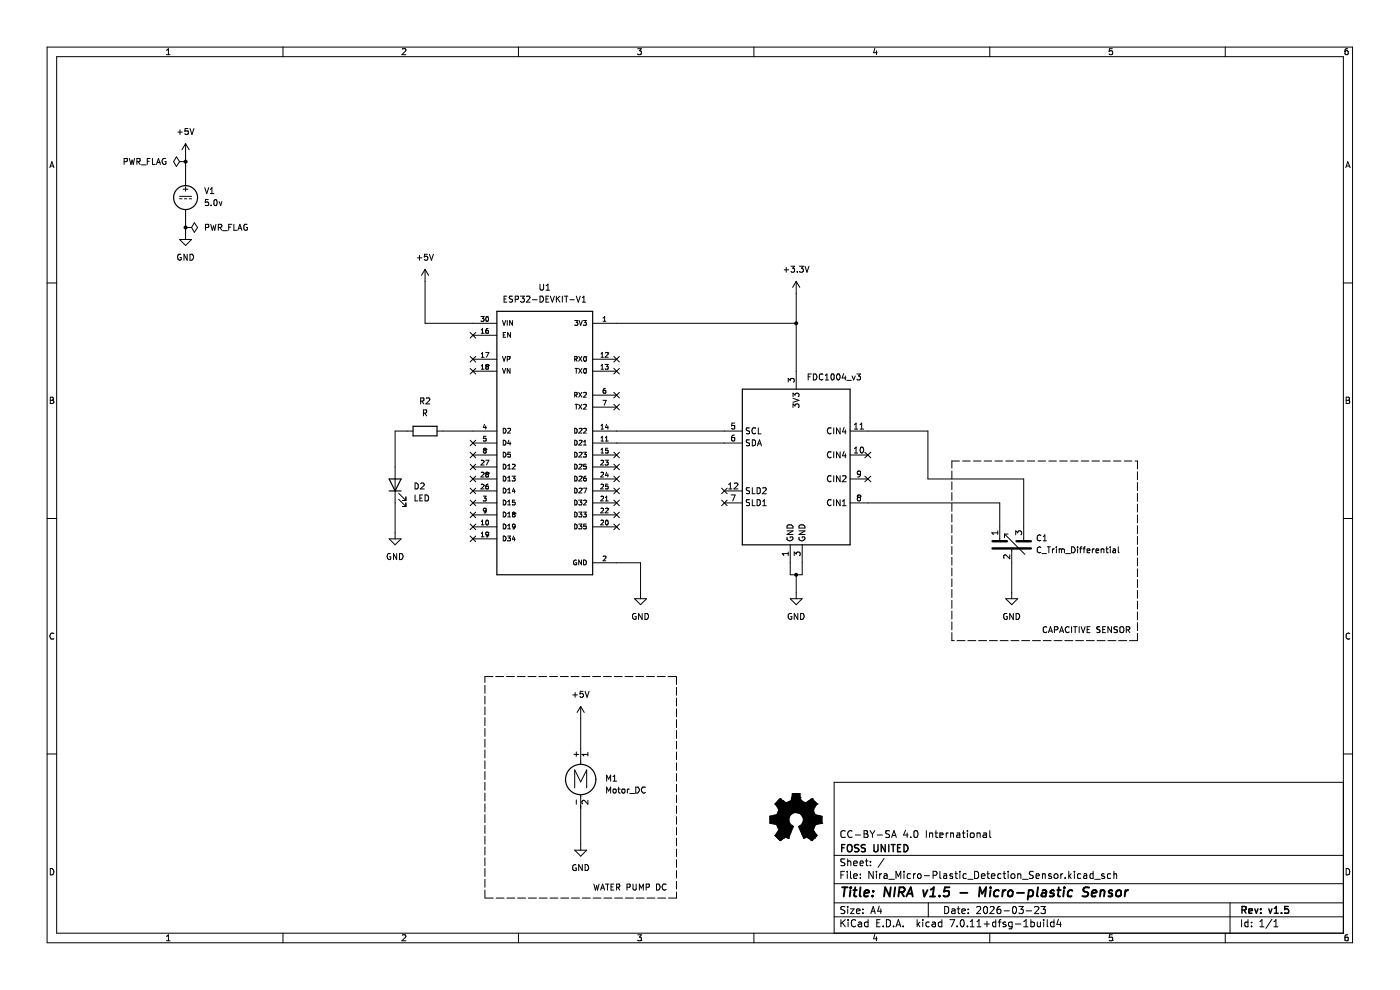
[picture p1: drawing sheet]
(kicad_sch (version 20230121) (generator eeschema)

 (paper "A4")

 (title_block
  (title "NIRA v1.5 - Micro-plastic Sensor")
  (date "2026-03-23")
  (rev "v1.5")
  (company "FOSS UNITED")
  (comment 1 "CC-BY-SA 4.0 International"))

 (lib_symbols
  (symbol "Device:C_Trim_Differential" (pin_names (offset 0.254) hide) (in_bom yes) (on_board yes)
   (property "Reference" "C" (at 5.08 1.27 0) (effects (font (size 1.27 1.27)) (justify left)))
   (property "Value" "C_Trim_Differential" (at 5.08 -0.635 0) (effects (font (size 1.27 1.27)) (justify left)))
   (property "Footprint" "" (at 0 0 0) (effects (font (size 1.27 1.27)) hide))
   (property "Datasheet" "~" (at 0 0 0) (effects (font (size 1.27 1.27)) hide))
   (symbol "C_Trim_Differential_0_1"
    (polyline (pts (xy -4.064 -0.762) (xy 4.064 -0.762)) (stroke (width 0.508) (type default)) (fill (type none)))
    (polyline (pts (xy -4.064 0.762) (xy -1.016 0.762)) (stroke (width 0.508) (type default)) (fill (type none)))
    (polyline (pts (xy -2.54 1.27) (xy -2.54 0.762)) (stroke (width 0) (type default)) (fill (type none)))
    (polyline (pts (xy -1.524 2.286) (xy 2.794 -2.032)) (stroke (width 0) (type default)) (fill (type none)))
    (polyline (pts (xy 0 -1.27) (xy 0 -0.762)) (stroke (width 0) (type default)) (fill (type none)))
    (polyline (pts (xy 1.016 0.762) (xy 4.064 0.762)) (stroke (width 0.508) (type default)) (fill (type none)))
    (polyline (pts (xy 2.54 1.27) (xy 2.54 0.762)) (stroke (width 0) (type default)) (fill (type none)))
    (polyline (pts (xy -0.762 2.286) (xy -1.524 2.286) (xy -1.524 1.524)) (stroke (width 0) (type default)) (fill (type none))))
   (symbol "C_Trim_Differential_1_1"
    (pin passive line (at -2.54 3.81 270) (length 2.54) (name "~" (effects (font (size 1.27 1.27)))) (number "1" (effects (font (size 1.27 1.27)))))
    (pin passive line (at 0 -3.81 90) (length 2.54) (name "~" (effects (font (size 1.27 1.27)))) (number "2" (effects (font (size 1.27 1.27)))))
    (pin passive line (at 2.54 3.81 270) (length 2.54) (name "~" (effects (font (size 1.27 1.27)))) (number "3" (effects (font (size 1.27 1.27)))))))
  (symbol "Device:LED" (pin_numbers hide) (pin_names (offset 1.016) hide) (in_bom yes) (on_board yes)
   (property "Reference" "D" (at 0 2.54 0) (effects (font (size 1.27 1.27))))
   (property "Value" "LED" (at 0 -2.54 0) (effects (font (size 1.27 1.27))))
   (property "Footprint" "" (at 0 0 0) (effects (font (size 1.27 1.27)) hide))
   (property "Datasheet" "~" (at 0 0 0) (effects (font (size 1.27 1.27)) hide))
   (symbol "LED_0_1"
    (polyline (pts (xy -1.27 -1.27) (xy -1.27 1.27)) (stroke (width 0.254) (type default)) (fill (type none)))
    (polyline (pts (xy -1.27 0) (xy 1.27 0)) (stroke (width 0) (type default)) (fill (type none)))
    (polyline (pts (xy 1.27 -1.27) (xy 1.27 1.27) (xy -1.27 0) (xy 1.27 -1.27)) (stroke (width 0.254) (type default)) (fill (type none)))
    (polyline (pts (xy -3.048 -0.762) (xy -4.572 -2.286) (xy -3.81 -2.286) (xy -4.572 -2.286) (xy -4.572 -1.524)) (stroke (width 0) (type default)) (fill (type none)))
    (polyline (pts (xy -1.778 -0.762) (xy -3.302 -2.286) (xy -2.54 -2.286) (xy -3.302 -2.286) (xy -3.302 -1.524)) (stroke (width 0) (type default)) (fill (type none))))
   (symbol "LED_1_1"
    (pin passive line (at -3.81 0 0) (length 2.54) (name "K" (effects (font (size 1.27 1.27)))) (number "1" (effects (font (size 1.27 1.27)))))
    (pin passive line (at 3.81 0 180) (length 2.54) (name "A" (effects (font (size 1.27 1.27)))) (number "2" (effects (font (size 1.27 1.27)))))))
  (symbol "Device:R" (pin_numbers hide) (pin_names (offset 0)) (in_bom yes) (on_board yes)
   (property "Reference" "R" (at 2.032 0 90) (effects (font (size 1.27 1.27))))
   (property "Value" "R" (at 0 0 90) (effects (font (size 1.27 1.27))))
   (property "Footprint" "" (at -1.778 0 90) (effects (font (size 1.27 1.27)) hide))
   (property "Datasheet" "~" (at 0 0 0) (effects (font (size 1.27 1.27)) hide))
   (symbol "R_0_1"
    (rectangle (start -1.016 -2.54) (end 1.016 2.54) (stroke (width 0.254) (type default)) (fill (type none))))
   (symbol "R_1_1"
    (pin passive line (at 0 3.81 270) (length 1.27) (name "~" (effects (font (size 1.27 1.27)))) (number "1" (effects (font (size 1.27 1.27)))))
    (pin passive line (at 0 -3.81 90) (length 1.27) (name "~" (effects (font (size 1.27 1.27)))) (number "2" (effects (font (size 1.27 1.27)))))))
  (symbol "ESP32-DEVKIT-V1_1" (pin_names (offset 1.016)) (in_bom yes) (on_board yes)
   (property "Reference" "U1" (at 0 33.02 0) (effects (font (size 1.27 1.27))))
   (property "Value" "ESP32-DEVKIT-V1" (at 0 30.48 0) (effects (font (size 1.27 1.27))))
   (property "Footprint" "ESP32-DEVKIT-V1:MODULE_ESP32_DEVKIT_V1" (at 0 0 0) (effects (font (size 1.27 1.27)) (justify bottom) hide))
   (property "Datasheet" "" (at 0 0 0) (effects (font (size 1.27 1.27)) hide))
   (property "MF" "Do it" (at 0 0 0) (effects (font (size 1.27 1.27)) (justify bottom) hide))
   (property "MAXIMUM_PACKAGE_HEIGHT" "6.8 mm" (at 0 0 0) (effects (font (size 1.27 1.27)) (justify bottom) hide))
   (property "Package" "None" (at 0 0 0) (effects (font (size 1.27 1.27)) (justify bottom) hide))
   (property "Price" "None" (at 0 0 0) (effects (font (size 1.27 1.27)) (justify bottom) hide))
   (property "Check_prices" "https://www.snapeda.com/parts/ESP32-DEVKIT-V1/Do+it/view-part/?ref=eda" (at 0 0 0) (effects (font (size 1.27 1.27)) (justify bottom) hide))
   (property "STANDARD" "Manufacturer Recommendations" (at 0 0 0) (effects (font (size 1.27 1.27)) (justify bottom) hide))
   (property "PARTREV" "N/A" (at 0 0 0) (effects (font (size 1.27 1.27)) (justify bottom) hide))
   (property "SnapEDA_Link" "https://www.snapeda.com/parts/ESP32-DEVKIT-V1/Do+it/view-part/?ref=snap" (at 0 0 0) (effects (font (size 1.27 1.27)) (justify bottom) hide))
   (property "MP" "ESP32-DEVKIT-V1" (at 0 0 0) (effects (font (size 1.27 1.27)) (justify bottom) hide))
   (property "Description" "\n                        \n                            Dual core, Wi-Fi: 2.4 GHz up to 150 Mbits/s,BLE (Bluetooth Low Energy) and legacy Bluetooth, 32 bits, Up to 240 MHz\n                        \n" (at 0 0 0) (effects (font (size 1.27 1.27)) (justify bottom) hide))
   (property "Availability" "Not in stock" (at 0 0 0) (effects (font (size 1.27 1.27)) (justify bottom) hide))
   (property "MANUFACTURER" "DOIT" (at 0 0 0) (effects (font (size 1.27 1.27)) (justify bottom) hide))
   (symbol "ESP32-DEVKIT-V1_1_0_0"
    (rectangle (start -10.16 -27.94) (end 10.16 27.94) (stroke (width 0.254) (type default)) (fill (type background)))
    (pin output line (at 15.24 25.4 180) (length 5.08) (name "3V3" (effects (font (size 1.016 1.016)))) (number "1" (effects (font (size 1.016 1.016)))))
    (pin bidirectional line (at -15.24 -17.78 0) (length 5.08) (name "D19" (effects (font (size 1.016 1.016)))) (number "10" (effects (font (size 1.016 1.016)))))
    (pin bidirectional line (at 15.24 0 180) (length 5.08) (name "D21" (effects (font (size 1.016 1.016)))) (number "11" (effects (font (size 1.016 1.016)))))
    (pin input line (at 15.24 17.78 180) (length 5.08) (name "RX0" (effects (font (size 1.016 1.016)))) (number "12" (effects (font (size 1.016 1.016)))))
    (pin output line (at 15.24 15.24 180) (length 5.08) (name "TX0" (effects (font (size 1.016 1.016)))) (number "13" (effects (font (size 1.016 1.016)))))
    (pin bidirectional line (at 15.24 2.54 180) (length 5.08) (name "D22" (effects (font (size 1.016 1.016)))) (number "14" (effects (font (size 1.016 1.016)))))
    (pin bidirectional line (at 15.24 -2.54 180) (length 5.08) (name "D23" (effects (font (size 1.016 1.016)))) (number "15" (effects (font (size 1.016 1.016)))))
    (pin input line (at -15.24 22.86 0) (length 5.08) (name "EN" (effects (font (size 1.016 1.016)))) (number "16" (effects (font (size 1.016 1.016)))))
    (pin bidirectional line (at -15.24 17.78 0) (length 5.08) (name "VP" (effects (font (size 1.016 1.016)))) (number "17" (effects (font (size 1.016 1.016)))))
    (pin bidirectional line (at -15.24 15.24 0) (length 5.08) (name "VN" (effects (font (size 1.016 1.016)))) (number "18" (effects (font (size 1.016 1.016)))))
    (pin bidirectional line (at -15.24 -20.32 0) (length 5.08) (name "D34" (effects (font (size 1.016 1.016)))) (number "19" (effects (font (size 1.016 1.016)))))
    (pin power_in line (at 15.24 -25.4 180) (length 5.08) (name "GND" (effects (font (size 1.016 1.016)))) (number "2" (effects (font (size 1.016 1.016)))))
    (pin bidirectional line (at 15.24 -17.78 180) (length 5.08) (name "D35" (effects (font (size 1.016 1.016)))) (number "20" (effects (font (size 1.016 1.016)))))
    (pin bidirectional line (at 15.24 -12.7 180) (length 5.08) (name "D32" (effects (font (size 1.016 1.016)))) (number "21" (effects (font (size 1.016 1.016)))))
    (pin bidirectional line (at 15.24 -15.24 180) (length 5.08) (name "D33" (effects (font (size 1.016 1.016)))) (number "22" (effects (font (size 1.016 1.016)))))
    (pin bidirectional line (at 15.24 -5.08 180) (length 5.08) (name "D25" (effects (font (size 1.016 1.016)))) (number "23" (effects (font (size 1.016 1.016)))))
    (pin bidirectional line (at 15.24 -7.62 180) (length 5.08) (name "D26" (effects (font (size 1.016 1.016)))) (number "24" (effects (font (size 1.016 1.016)))))
    (pin bidirectional line (at 15.24 -10.16 180) (length 5.08) (name "D27" (effects (font (size 1.016 1.016)))) (number "25" (effects (font (size 1.016 1.016)))))
    (pin bidirectional line (at -15.24 -10.16 0) (length 5.08) (name "D14" (effects (font (size 1.016 1.016)))) (number "26" (effects (font (size 1.016 1.016)))))
    (pin bidirectional line (at -15.24 -5.08 0) (length 5.08) (name "D12" (effects (font (size 1.016 1.016)))) (number "27" (effects (font (size 1.016 1.016)))))
    (pin bidirectional line (at -15.24 -7.62 0) (length 5.08) (name "D13" (effects (font (size 1.016 1.016)))) (number "28" (effects (font (size 1.016 1.016)))))
    (pin power_in line (at 15.24 -25.4 180) (length 5.08) hide (name "GND" (effects (font (size 1.016 1.016)))) (number "29" (effects (font (size 1.016 1.016)))))
    (pin bidirectional line (at -15.24 -12.7 0) (length 5.08) (name "D15" (effects (font (size 1.016 1.016)))) (number "3" (effects (font (size 1.016 1.016)))))
    (pin input line (at -15.24 25.4 0) (length 5.08) (name "VIN" (effects (font (size 1.016 1.016)))) (number "30" (effects (font (size 1.016 1.016)))))
    (pin bidirectional line (at -15.24 2.54 0) (length 5.08) (name "D2" (effects (font (size 1.016 1.016)))) (number "4" (effects (font (size 1.016 1.016)))))
    (pin bidirectional line (at -15.24 0 0) (length 5.08) (name "D4" (effects (font (size 1.016 1.016)))) (number "5" (effects (font (size 1.016 1.016)))))
    (pin input line (at 15.24 10.16 180) (length 5.08) (name "RX2" (effects (font (size 1.016 1.016)))) (number "6" (effects (font (size 1.016 1.016)))))
    (pin output line (at 15.24 7.62 180) (length 5.08) (name "TX2" (effects (font (size 1.016 1.016)))) (number "7" (effects (font (size 1.016 1.016)))))
    (pin bidirectional line (at -15.24 -2.54 0) (length 5.08) (name "D5" (effects (font (size 1.016 1.016)))) (number "8" (effects (font (size 1.016 1.016)))))
    (pin bidirectional line (at -15.24 -15.24 0) (length 5.08) (name "D18" (effects (font (size 1.016 1.016)))) (number "9" (effects (font (size 1.016 1.016)))))))
  (symbol "GND_2" (power) (pin_names (offset 0)) (in_bom yes) (on_board yes)
   (property "Reference" "#PWR" (at 0 -6.35 0) (effects (font (size 1.27 1.27)) hide))
   (property "Value" "GND_2" (at 0 -3.81 0) (effects (font (size 1.27 1.27))))
   (property "Footprint" "" (at 0 0 0) (effects (font (size 1.27 1.27)) hide))
   (property "Datasheet" "" (at 0 0 0) (effects (font (size 1.27 1.27)) hide))
   (symbol "GND_2_0_1"
    (polyline (pts (xy 0 0) (xy 0 -1.27) (xy 1.27 -1.27) (xy 0 -2.54) (xy -1.27 -1.27) (xy 0 -1.27)) (stroke (width 0) (type default)) (fill (type none))))
   (symbol "GND_2_1_1"
    (pin power_in line (at 0 0 270) (length 0) hide (name "GND" (effects (font (size 1.27 1.27)))) (number "1" (effects (font (size 1.27 1.27)))))))
  (symbol "GND_4" (power) (pin_names (offset 0)) (in_bom yes) (on_board yes)
   (property "Reference" "#PWR" (at 0 -6.35 0) (effects (font (size 1.27 1.27)) hide))
   (property "Value" "GND_4" (at 0 -3.81 0) (effects (font (size 1.27 1.27))))
   (property "Footprint" "" (at 0 0 0) (effects (font (size 1.27 1.27)) hide))
   (property "Datasheet" "" (at 0 0 0) (effects (font (size 1.27 1.27)) hide))
   (symbol "GND_4_0_1"
    (polyline (pts (xy 0 0) (xy 0 -1.27) (xy 1.27 -1.27) (xy 0 -2.54) (xy -1.27 -1.27) (xy 0 -1.27)) (stroke (width 0) (type default)) (fill (type none))))
   (symbol "GND_4_1_1"
    (pin power_in line (at 0 0 270) (length 0) hide (name "GND" (effects (font (size 1.27 1.27)))) (number "1" (effects (font (size 1.27 1.27)))))))
  (symbol "Graphic:Logo_Open_Hardware_Small" (in_bom no) (on_board no)
   (property "Reference" "#SYM" (at 0 6.985 0) (effects (font (size 1.27 1.27)) hide))
   (property "Value" "Logo_Open_Hardware_Small" (at 0 -5.715 0) (effects (font (size 1.27 1.27)) hide))
   (property "Footprint" "" (at 0 0 0) (effects (font (size 1.27 1.27)) hide))
   (property "Datasheet" "~" (at 0 0 0) (effects (font (size 1.27 1.27)) hide))
   (property "Sim.Enable" "0" (at 0 0 0) (effects (font (size 1.27 1.27)) hide))
   (symbol "Logo_Open_Hardware_Small_0_1"
    (polyline (pts (xy 3.3528 -4.3434) (xy 3.302 -4.318) (xy 3.175 -4.2418) (xy 2.9972 -4.1148) (xy 2.7686 -3.9624) (xy 2.54 -3.81) (xy 2.3622 -3.7084) (xy 2.2352 -3.6068) (xy 2.1844 -3.5814) (xy 2.159 -3.6068) (xy 2.0574 -3.6576) (xy 1.905 -3.7338) (xy 1.8034 -3.7846) (xy 1.6764 -3.8354) (xy 1.6002 -3.8354) (xy 1.5494 -3.7338) (xy 1.4732 -3.5306) (xy 1.3462 -3.302) (xy 1.2446 -3.0226) (xy 1.1176 -2.7178) (xy 0.9652 -2.413) (xy 0.8636 -2.1082) (xy 0.7366 -1.8288) (xy 0.6604 -1.6256) (xy 0.6096 -1.4732) (xy 0.5842 -1.397) (xy 0.5842 -1.397) (xy 0.6604 -1.3208) (xy 0.7874 -1.2446) (xy 1.0414 -1.016) (xy 1.2954 -0.6858) (xy 1.4478 -0.3302) (xy 1.524 0.0762) (xy 1.4732 0.4572) (xy 1.3208 0.8128) (xy 1.0668 1.143) (xy 0.762 1.3716) (xy 0.4064 1.524) (xy 0 1.5748) (xy -0.381 1.5494) (xy -0.7366 1.397) (xy -1.0668 1.143) (xy -1.2192 0.9906) (xy -1.397 0.6604) (xy -1.524 0.3048) (xy -1.524 0.2286) (xy -1.4986 -0.1778) (xy -1.397 -0.5334) (xy -1.1938 -0.8636) (xy -0.9144 -1.143) (xy -0.8636 -1.1684) (xy -0.7366 -1.27) (xy -0.635 -1.3462) (xy -0.5842 -1.397) (xy -1.0668 -2.5908) (xy -1.143 -2.794) (xy -1.2954 -3.1242) (xy -1.397 -3.4036) (xy -1.4986 -3.6322) (xy -1.5748 -3.7846) (xy -1.6002 -3.8354) (xy -1.6002 -3.8354) (xy -1.651 -3.8354) (xy -1.7272 -3.81) (xy -1.905 -3.7338) (xy -2.0066 -3.683) (xy -2.1336 -3.6068) (xy -2.2098 -3.5814) (xy -2.2606 -3.6068) (xy -2.3622 -3.683) (xy -2.54 -3.81) (xy -2.7686 -3.9624) (xy -2.9718 -4.0894) (xy -3.1496 -4.2164) (xy -3.302 -4.318) (xy -3.3528 -4.3434) (xy -3.3782 -4.3434) (xy -3.429 -4.318) (xy -3.5306 -4.2164) (xy -3.7084 -4.064) (xy -3.937 -3.8354) (xy -3.9624 -3.81) (xy -4.1656 -3.6068) (xy -4.318 -3.4544) (xy -4.4196 -3.3274) (xy -4.445 -3.2766) (xy -4.445 -3.2766) (xy -4.4196 -3.2258) (xy -4.318 -3.0734) (xy -4.2164 -2.8956) (xy -4.064 -2.667) (xy -3.6576 -2.0828) (xy -3.8862 -1.5494) (xy -3.937 -1.3716) (xy -4.0386 -1.1684) (xy -4.0894 -1.0414) (xy -4.1148 -0.9652) (xy -4.191 -0.9398) (xy -4.318 -0.9144) (xy -4.5466 -0.8636) (xy -4.8006 -0.8128) (xy -5.0546 -0.7874) (xy -5.2578 -0.7366) (xy -5.4356 -0.7112) (xy -5.5118 -0.6858) (xy -5.5118 -0.6858) (xy -5.5372 -0.635) (xy -5.5372 -0.5588) (xy -5.5372 -0.4318) (xy -5.5626 -0.2286) (xy -5.5626 0.0762) (xy -5.5626 0.127) (xy -5.5372 0.4064) (xy -5.5372 0.635) (xy -5.5372 0.762) (xy -5.5372 0.8382) (xy -5.5372 0.8382) (xy -5.461 0.8382) (xy -5.3086 0.889) (xy -5.08 0.9144) (xy -4.826 0.9652) (xy -4.8006 0.9906) (xy -4.5466 1.0414) (xy -4.318 1.0668) (xy -4.1656 1.1176) (xy -4.0894 1.143) (xy -4.0894 1.143) (xy -4.0386 1.2446) (xy -3.9624 1.4224) (xy -3.8608 1.6256) (xy -3.7846 1.8288) (xy -3.7084 2.0066) (xy -3.6576 2.159) (xy -3.6322 2.2098) (xy -3.6322 2.2098) (xy -3.683 2.286) (xy -3.7592 2.413) (xy -3.8862 2.5908) (xy -4.064 2.8194) (xy -4.064 2.8448) (xy -4.2164 3.0734) (xy -4.3434 3.2512) (xy -4.4196 3.3782) (xy -4.445 3.4544) (xy -4.445 3.4544) (xy -4.3942 3.5052) (xy -4.2926 3.6322) (xy -4.1148 3.81) (xy -3.937 4.0132) (xy -3.8608 4.064) (xy -3.6576 4.2926) (xy -3.5052 4.4196) (xy -3.4036 4.4958) (xy -3.3528 4.5212) (xy -3.3528 4.5212) (xy -3.302 4.4704) (xy -3.1496 4.3688) (xy -2.9718 4.2418) (xy -2.7432 4.0894) (xy -2.7178 4.0894) (xy -2.4892 3.937) (xy -2.3114 3.81) (xy -2.1844 3.7084) (xy -2.1336 3.683) (xy -2.1082 3.683) (xy -2.032 3.7084) (xy -1.8542 3.7592) (xy -1.6764 3.8354) (xy -1.4732 3.937) (xy -1.27 4.0132) (xy -1.143 4.064) (xy -1.0668 4.1148) (xy -1.0668 4.1148) (xy -1.0414 4.191) (xy -1.016 4.3434) (xy -0.9652 4.572) (xy -0.9144 4.8514) (xy -0.889 4.9022) (xy -0.8382 5.1562) (xy -0.8128 5.3848) (xy -0.7874 5.5372) (xy -0.762 5.588) (xy -0.7112 5.6134) (xy -0.5842 5.6134) (xy -0.4064 5.6134) (xy -0.1524 5.6134) (xy 0.0762 5.6134) (xy 0.3302 5.6134) (xy 0.5334 5.6134) (xy 0.6858 5.588) (xy 0.7366 5.588) (xy 0.7366 5.588) (xy 0.762 5.5118) (xy 0.8128 5.334) (xy 0.8382 5.1054) (xy 0.9144 4.826) (xy 0.9144 4.7752) (xy 0.9652 4.5212) (xy 1.016 4.2926) (xy 1.0414 4.1402) (xy 1.0668 4.0894) (xy 1.0668 4.0894) (xy 1.1938 4.0386) (xy 1.3716 3.9624) (xy 1.5748 3.8608) (xy 2.0828 3.6576) (xy 2.7178 4.0894) (xy 2.7686 4.1402) (xy 2.9972 4.2926) (xy 3.175 4.4196) (xy 3.302 4.4958) (xy 3.3782 4.5212) (xy 3.3782 4.5212) (xy 3.429 4.4704) (xy 3.556 4.3434) (xy 3.7338 4.191) (xy 3.9116 3.9878) (xy 4.064 3.8354) (xy 4.2418 3.6576) (xy 4.3434 3.556) (xy 4.4196 3.4798) (xy 4.4196 3.429) (xy 4.4196 3.4036) (xy 4.3942 3.3274) (xy 4.2926 3.2004) (xy 4.1656 2.9972) (xy 4.0132 2.794) (xy 3.8862 2.5908) (xy 3.7592 2.3876) (xy 3.6576 2.2352) (xy 3.6322 2.159) (xy 3.6322 2.1336) (xy 3.683 2.0066) (xy 3.7592 1.8288) (xy 3.8608 1.6002) (xy 4.064 1.1176) (xy 4.3942 1.0414) (xy 4.5974 1.016) (xy 4.8768 0.9652) (xy 5.1308 0.9144) (xy 5.5372 0.8382) (xy 5.5626 -0.6604) (xy 5.4864 -0.6858) (xy 5.4356 -0.6858) (xy 5.2832 -0.7366) (xy 5.0546 -0.762) (xy 4.8006 -0.8128) (xy 4.5974 -0.8636) (xy 4.3688 -0.9144) (xy 4.2164 -0.9398) (xy 4.1402 -0.9398) (xy 4.1148 -0.9652) (xy 4.064 -1.0668) (xy 3.9878 -1.2446) (xy 3.9116 -1.4478) (xy 3.81 -1.651) (xy 3.7338 -1.8542) (xy 3.683 -2.0066) (xy 3.6576 -2.0828) (xy 3.683 -2.1336) (xy 3.7846 -2.2606) (xy 3.8862 -2.4638) (xy 4.0386 -2.667) (xy 4.191 -2.8956) (xy 4.318 -3.0734) (xy 4.3942 -3.2004) (xy 4.445 -3.2766) (xy 4.4196 -3.3274) (xy 4.3434 -3.429) (xy 4.1656 -3.5814) (xy 3.937 -3.8354) (xy 3.8862 -3.8608) (xy 3.683 -4.064) (xy 3.5306 -4.2164) (xy 3.4036 -4.318) (xy 3.3528 -4.3434)) (stroke (width 0) (type default)) (fill (type outline)))))
  (symbol "Motor:Motor_DC" (pin_names (offset 0)) (in_bom yes) (on_board yes)
   (property "Reference" "M" (at 2.54 2.54 0) (effects (font (size 1.27 1.27)) (justify left)))
   (property "Value" "Motor_DC" (at 2.54 -5.08 0) (effects (font (size 1.27 1.27)) (justify left top)))
   (property "Footprint" "" (at 0 -2.286 0) (effects (font (size 1.27 1.27)) hide))
   (property "Datasheet" "~" (at 0 -2.286 0) (effects (font (size 1.27 1.27)) hide))
   (symbol "Motor_DC_0_0"
    (polyline (pts (xy -1.27 -3.302) (xy -1.27 0.508) (xy 0 -2.032) (xy 1.27 0.508) (xy 1.27 -3.302)) (stroke (width 0) (type default)) (fill (type none))))
   (symbol "Motor_DC_0_1"
    (circle (center 0 -1.524) (radius 3.2512) (stroke (width 0.254) (type default)) (fill (type none)))
    (polyline (pts (xy 0 -7.62) (xy 0 -7.112)) (stroke (width 0) (type default)) (fill (type none)))
    (polyline (pts (xy 0 -4.7752) (xy 0 -5.1816)) (stroke (width 0) (type default)) (fill (type none)))
    (polyline (pts (xy 0 1.7272) (xy 0 2.0828)) (stroke (width 0) (type default)) (fill (type none)))
    (polyline (pts (xy 0 2.032) (xy 0 2.54)) (stroke (width 0) (type default)) (fill (type none))))
   (symbol "Motor_DC_1_1"
    (pin passive line (at 0 5.08 270) (length 2.54) (name "+" (effects (font (size 1.27 1.27)))) (number "1" (effects (font (size 1.27 1.27)))))
    (pin passive line (at 0 -7.62 90) (length 2.54) (name "-" (effects (font (size 1.27 1.27)))) (number "2" (effects (font (size 1.27 1.27)))))))
  (symbol "New_Library:PC_FDC_1004_V3" (in_bom yes) (on_board yes)
   (property "Reference" "FDC1004_v3" (at 3.81 0 0) (effects (font (size 1.27 1.27))))
   (property "Value" "" (at 0 0 0) (effects (font (size 1.27 1.27))))
   (property "Footprint" "" (at 0 0 0) (effects (font (size 1.27 1.27)) hide))
   (property "Datasheet" "" (at 0 0 0) (effects (font (size 1.27 1.27)) hide))
   (symbol "PC_FDC_1004_V3_0_1"
    (rectangle (start -16.51 -2.54) (end 6.35 -35.56) (stroke (width 0.254) (type default)) (fill (type background))))
   (symbol "PC_FDC_1004_V3_1_1"
    (pin power_in line (at -6.35 -39.37 90) (length 3.81) (name "GND" (effects (font (size 1.27 1.27)))) (number "1" (effects (font (size 1.27 1.27)))))
    (pin input line (at 10.16 -16.51 180) (length 3.81) (name "CIN4" (effects (font (size 1.27 1.27)))) (number "10" (effects (font (size 1.27 1.27)))))
    (pin input line (at 10.16 -11.43 180) (length 3.81) (name "CIN4" (effects (font (size 1.27 1.27)))) (number "11" (effects (font (size 1.27 1.27)))))
    (pin passive line (at -20.32 -24.13 0) (length 3.81) (name "SLD2" (effects (font (size 1.27 1.27)))) (number "12" (effects (font (size 1.27 1.27)))))
    (pin power_in line (at -5.08 1.27 270) (length 3.81) (name "3V3" (effects (font (size 1.27 1.27)))) (number "3" (effects (font (size 1.27 1.27)))))
    (pin power_in line (at -3.81 -39.37 90) (length 3.81) (name "GND" (effects (font (size 1.27 1.27)))) (number "3" (effects (font (size 1.27 1.27)))))
    (pin passive line (at -20.32 -11.43 0) (length 3.81) (name "SCL" (effects (font (size 1.27 1.27)))) (number "5" (effects (font (size 1.27 1.27)))))
    (pin passive line (at -20.32 -13.97 0) (length 3.81) (name "SDA" (effects (font (size 1.27 1.27)))) (number "6" (effects (font (size 1.27 1.27)))))
    (pin passive line (at -20.32 -26.67 0) (length 3.81) (name "SLD1" (effects (font (size 1.27 1.27)))) (number "7" (effects (font (size 1.27 1.27)))))
    (pin input line (at 10.16 -26.67 180) (length 3.81) (name "CIN1" (effects (font (size 1.27 1.27)))) (number "8" (effects (font (size 1.27 1.27)))))
    (pin input line (at 10.16 -21.59 180) (length 3.81) (name "CIN2" (effects (font (size 1.27 1.27)))) (number "9" (effects (font (size 1.27 1.27)))))))
  (symbol "Simulation_SPICE:VDC" (pin_numbers hide) (pin_names (offset 0.0254)) (in_bom yes) (on_board yes)
   (property "Reference" "V" (at 2.54 2.54 0) (effects (font (size 1.27 1.27)) (justify left)))
   (property "Value" "1" (at 2.54 0 0) (effects (font (size 1.27 1.27)) (justify left)))
   (property "Footprint" "" (at 0 0 0) (effects (font (size 1.27 1.27)) hide))
   (property "Datasheet" "https://ngspice.sourceforge.io/docs/ngspice-html-manual/manual.xhtml#sec_Independent_Sources_for" (at 0 0 0) (effects (font (size 1.27 1.27)) hide))
   (property "Sim.Pins" "1=+ 2=-" (at 0 0 0) (effects (font (size 1.27 1.27)) hide))
   (property "Sim.Type" "DC" (at 0 0 0) (effects (font (size 1.27 1.27)) hide))
   (property "Sim.Device" "V" (at 0 0 0) (effects (font (size 1.27 1.27)) (justify left) hide))
   (symbol "VDC_0_0"
    (polyline (pts (xy -1.27 0.254) (xy 1.27 0.254)) (stroke (width 0) (type default)) (fill (type none)))
    (polyline (pts (xy -0.762 -0.254) (xy -1.27 -0.254)) (stroke (width 0) (type default)) (fill (type none)))
    (polyline (pts (xy 0.254 -0.254) (xy -0.254 -0.254)) (stroke (width 0) (type default)) (fill (type none)))
    (polyline (pts (xy 1.27 -0.254) (xy 0.762 -0.254)) (stroke (width 0) (type default)) (fill (type none)))
    (text "+" (at 0 1.905 0) (effects (font (size 1.27 1.27)))))
   (symbol "VDC_0_1"
    (circle (center 0 0) (radius 2.54) (stroke (width 0.254) (type default)) (fill (type background))))
   (symbol "VDC_1_1"
    (pin passive line (at 0 5.08 270) (length 2.54) (name "~" (effects (font (size 1.27 1.27)))) (number "1" (effects (font (size 1.27 1.27)))))
    (pin passive line (at 0 -5.08 90) (length 2.54) (name "~" (effects (font (size 1.27 1.27)))) (number "2" (effects (font (size 1.27 1.27)))))))
  (symbol "power:+3.3V" (power) (pin_names (offset 0)) (in_bom yes) (on_board yes)
   (property "Reference" "#PWR" (at 0 -3.81 0) (effects (font (size 1.27 1.27)) hide))
   (property "Value" "+3.3V" (at 0 3.556 0) (effects (font (size 1.27 1.27))))
   (property "Footprint" "" (at 0 0 0) (effects (font (size 1.27 1.27)) hide))
   (property "Datasheet" "" (at 0 0 0) (effects (font (size 1.27 1.27)) hide))
   (symbol "+3.3V_0_1"
    (polyline (pts (xy -0.762 1.27) (xy 0 2.54)) (stroke (width 0) (type default)) (fill (type none)))
    (polyline (pts (xy 0 0) (xy 0 2.54)) (stroke (width 0) (type default)) (fill (type none)))
    (polyline (pts (xy 0 2.54) (xy 0.762 1.27)) (stroke (width 0) (type default)) (fill (type none))))
   (symbol "+3.3V_1_1"
    (pin power_in line (at 0 0 90) (length 0) hide (name "+3.3V" (effects (font (size 1.27 1.27)))) (number "1" (effects (font (size 1.27 1.27)))))))
  (symbol "power:+5V" (power) (pin_names (offset 0)) (in_bom yes) (on_board yes)
   (property "Reference" "#PWR" (at 0 -3.81 0) (effects (font (size 1.27 1.27)) hide))
   (property "Value" "+5V" (at 0 3.556 0) (effects (font (size 1.27 1.27))))
   (property "Footprint" "" (at 0 0 0) (effects (font (size 1.27 1.27)) hide))
   (property "Datasheet" "" (at 0 0 0) (effects (font (size 1.27 1.27)) hide))
   (symbol "+5V_0_1"
    (polyline (pts (xy -0.762 1.27) (xy 0 2.54)) (stroke (width 0) (type default)) (fill (type none)))
    (polyline (pts (xy 0 0) (xy 0 2.54)) (stroke (width 0) (type default)) (fill (type none)))
    (polyline (pts (xy 0 2.54) (xy 0.762 1.27)) (stroke (width 0) (type default)) (fill (type none))))
   (symbol "+5V_1_1"
    (pin power_in line (at 0 0 90) (length 0) hide (name "+5V" (effects (font (size 1.27 1.27)))) (number "1" (effects (font (size 1.27 1.27)))))))
  (symbol "power:GND" (power) (pin_names (offset 0)) (in_bom yes) (on_board yes)
   (property "Reference" "#PWR" (at 0 -6.35 0) (effects (font (size 1.27 1.27)) hide))
   (property "Value" "GND" (at 0 -3.81 0) (effects (font (size 1.27 1.27))))
   (property "Footprint" "" (at 0 0 0) (effects (font (size 1.27 1.27)) hide))
   (property "Datasheet" "" (at 0 0 0) (effects (font (size 1.27 1.27)) hide))
   (symbol "GND_0_1"
    (polyline (pts (xy 0 0) (xy 0 -1.27) (xy 1.27 -1.27) (xy 0 -2.54) (xy -1.27 -1.27) (xy 0 -1.27)) (stroke (width 0) (type default)) (fill (type none))))
   (symbol "GND_1_1"
    (pin power_in line (at 0 0 270) (length 0) hide (name "GND" (effects (font (size 1.27 1.27)))) (number "1" (effects (font (size 1.27 1.27)))))))
  (symbol "power:PWR_FLAG" (power) (pin_numbers hide) (pin_names (offset 0) hide) (in_bom yes) (on_board yes)
   (property "Reference" "#FLG" (at 0 1.905 0) (effects (font (size 1.27 1.27)) hide))
   (property "Value" "PWR_FLAG" (at 0 3.81 0) (effects (font (size 1.27 1.27))))
   (property "Footprint" "" (at 0 0 0) (effects (font (size 1.27 1.27)) hide))
   (property "Datasheet" "~" (at 0 0 0) (effects (font (size 1.27 1.27)) hide))
   (symbol "PWR_FLAG_0_0"
    (pin power_out line (at 0 0 90) (length 0) (name "pwr" (effects (font (size 1.27 1.27)))) (number "1" (effects (font (size 1.27 1.27))))))
   (symbol "PWR_FLAG_0_1"
    (polyline (pts (xy 0 0) (xy 0 1.27) (xy -1.016 1.905) (xy 0 2.54) (xy 1.016 1.905) (xy 0 1.27)) (stroke (width 0) (type default)) (fill (type none))))))

 (junction (at 39.37 48.26) (diameter 0) (color 0 0 0 0))
 (junction (at 39.37 34.29) (diameter 0) (color 0 0 0 0))
 (junction (at 168.91 121.92) (diameter 0) (color 0 0 0 0))
 (junction (at 168.91 68.58) (diameter 0) (color 0 0 0 0))

 (no_connect (at 153.67 106.68))
 (no_connect (at 130.81 106.68))
 (no_connect (at 100.33 99.06))
 (no_connect (at 100.33 93.98))
 (no_connect (at 100.33 111.76))
 (no_connect (at 100.33 101.6))
 (no_connect (at 130.81 86.36))
 (no_connect (at 100.33 104.14))
 (no_connect (at 130.81 96.52))
 (no_connect (at 100.33 106.68))
 (no_connect (at 100.33 114.3))
 (no_connect (at 130.81 76.2))
 (no_connect (at 100.33 71.12))
 (no_connect (at 130.81 104.14))
 (no_connect (at 130.81 99.06))
 (no_connect (at 184.15 96.52))
 (no_connect (at 130.81 83.82))
 (no_connect (at 100.33 76.2))
 (no_connect (at 130.81 109.22))
 (no_connect (at 153.67 104.14))
 (no_connect (at 100.33 109.22))
 (no_connect (at 100.33 78.74))
 (no_connect (at 130.81 78.74))
 (no_connect (at 130.81 101.6))
 (no_connect (at 100.33 96.52))
 (no_connect (at 184.15 101.6))
 (no_connect (at 130.81 111.76))

 (wire (pts (xy 83.82 91.44) (xy 83.82 99.06)) (stroke (width 0) (type default)))
 (wire (pts (xy 168.91 121.92) (xy 170.18 121.92)) (stroke (width 0) (type default)))
 (wire (pts (xy 90.17 68.58) (xy 100.33 68.58)) (stroke (width 0) (type default)))
 (wire (pts (xy 123.19 171.45) (xy 123.19 179.07)) (stroke (width 0) (type default)))
 (wire (pts (xy 123.19 152.4) (xy 123.19 158.75)) (stroke (width 0) (type default)))
 (wire (pts (xy 168.91 62.23) (xy 168.91 68.58)) (stroke (width 0) (type default)))
 (wire (pts (xy 39.37 34.29) (xy 39.37 36.83)) (stroke (width 0) (type default)))
 (wire (pts (xy 135.89 119.38) (xy 130.81 119.38)) (stroke (width 0) (type default)))
 (wire (pts (xy 135.89 125.73) (xy 135.89 119.38)) (stroke (width 0) (type default)))
 (wire (pts (xy 39.37 48.26) (xy 39.37 49.53)) (stroke (width 0) (type default)))
 (wire (pts (xy 214.63 119.38) (xy 214.63 125.73)) (stroke (width 0) (type default)))
 (wire (pts (xy 130.81 68.58) (xy 168.91 68.58)) (stroke (width 0) (type default)))
 (wire (pts (xy 90.17 59.69) (xy 90.17 68.58)) (stroke (width 0) (type default)))
 (wire (pts (xy 39.37 46.99) (xy 39.37 48.26)) (stroke (width 0) (type default)))
 (wire (pts (xy 167.64 121.92) (xy 167.64 119.38)) (stroke (width 0) (type default)))
 (wire (pts (xy 93.98 91.44) (xy 100.33 91.44)) (stroke (width 0) (type default)))
 (wire (pts (xy 217.17 101.6) (xy 196.85 101.6)) (stroke (width 0) (type default)))
 (wire (pts (xy 168.91 121.92) (xy 168.91 125.73)) (stroke (width 0) (type default)))
 (wire (pts (xy 170.18 121.92) (xy 170.18 119.38)) (stroke (width 0) (type default)))
 (wire (pts (xy 39.37 33.02) (xy 39.37 34.29)) (stroke (width 0) (type default)))
 (wire (pts (xy 184.15 106.68) (xy 212.09 106.68)) (stroke (width 0) (type default)))
 (wire (pts (xy 86.36 91.44) (xy 83.82 91.44)) (stroke (width 0) (type default)))
 (wire (pts (xy 167.64 121.92) (xy 168.91 121.92)) (stroke (width 0) (type default)))
 (wire (pts (xy 212.09 106.68) (xy 212.09 111.76)) (stroke (width 0) (type default)))
 (wire (pts (xy 217.17 101.6) (xy 217.17 111.76)) (stroke (width 0) (type default)))
 (wire (pts (xy 196.85 91.44) (xy 184.15 91.44)) (stroke (width 0) (type default)))
 (wire (pts (xy 196.85 101.6) (xy 196.85 91.44)) (stroke (width 0) (type default)))
 (wire (pts (xy 168.91 68.58) (xy 168.91 78.74)) (stroke (width 0) (type default)))
 (wire (pts (xy 83.82 106.68) (xy 83.82 113.03)) (stroke (width 0) (type default)))
 (wire (pts (xy 130.81 91.44) (xy 153.67 91.44)) (stroke (width 0) (type default)))
 (wire (pts (xy 130.81 93.98) (xy 153.67 93.98)) (stroke (width 0) (type default)))

 (rectangle (start 102.87 143.51) (end 143.51 190.5) (stroke (width 0) (type dash)) (fill (type none)))
 (rectangle (start 201.93 97.79) (end 241.3 135.89) (stroke (width 0) (type dash)) (fill (type none)))

 (text "WATER PUMP DC" (at 125.73 189.23 0) (effects (font (size 1.27 1.27)) (justify left bottom)))
 (text "CAPACITIVE SENSOR" (at 220.98 134.62 0) (effects (font (size 1.27 1.27)) (justify left bottom)))

 (symbol (lib_id "power:PWR_FLAG") (at 39.37 34.29 90) (unit 1) (in_bom yes) (on_board yes) (dnp no) (fields_autoplaced)
  (property "Reference" "#FLG01" (at 37.465 34.29 0) (effects (font (size 1.27 1.27)) hide))
  (property "Value" "PWR_FLAG" (at 35.56 34.29 90) (effects (font (size 1.27 1.27)) (justify left)))
  (property "Footprint" "" (at 39.37 34.29 0) (effects (font (size 1.27 1.27)) hide))
  (property "Datasheet" "~" (at 39.37 34.29 0) (effects (font (size 1.27 1.27)) hide)) (pin "1"))

 (symbol (lib_id "Graphic:Logo_Open_Hardware_Small") (at 168.91 173.99 0) (unit 1) (in_bom no) (on_board no) (dnp no) (fields_autoplaced)
  (property "Reference" "#SYM1" (at 168.91 167.005 0) (effects (font (size 1.27 1.27)) hide))
  (property "Value" "Logo_Open_Hardware_Small" (at 168.91 179.705 0) (effects (font (size 1.27 1.27)) hide))
  (property "Footprint" "" (at 168.91 173.99 0) (effects (font (size 1.27 1.27)) hide))
  (property "Datasheet" "~" (at 168.91 173.99 0) (effects (font (size 1.27 1.27)) hide))
  (property "Sim.Enable" "0" (at 168.91 173.99 0) (effects (font (size 1.27 1.27)) hide)))

 (symbol (lib_id "Simulation_SPICE:VDC") (at 39.37 41.91 0) (unit 1) (in_bom yes) (on_board yes) (dnp no) (fields_autoplaced)
  (property "Reference" "V1" (at 43.18 40.5102 0) (effects (font (size 1.27 1.27)) (justify left)))
  (property "Value" "5.0v" (at 43.18 43.0502 0) (effects (font (size 1.27 1.27)) (justify left)))
  (property "Footprint" "" (at 39.37 41.91 0) (effects (font (size 1.27 1.27)) hide))
  (property "Datasheet" "https://ngspice.sourceforge.io/docs/ngspice-html-manual/manual.xhtml#sec_Independent_Sources_for" (at 39.37 41.91 0) (effects (font (size 1.27 1.27)) hide))
  (property "Sim.Pins" "1=+ 2=-" (at 39.37 41.91 0) (effects (font (size 1.27 1.27)) hide))
  (property "Sim.Type" "DC" (at 39.37 41.91 0) (effects (font (size 1.27 1.27)) hide))
  (property "Sim.Device" "V" (at 39.37 41.91 0) (effects (font (size 1.27 1.27)) (justify left) hide)) (pin "2") (pin "1"))

 (symbol (lib_id "power:+5V") (at 90.17 59.69 0) (unit 1) (in_bom yes) (on_board yes) (dnp no) (fields_autoplaced)
  (property "Reference" "#PWR01" (at 90.17 63.5 0) (effects (font (size 1.27 1.27)) hide))
  (property "Value" "+5V" (at 90.17 54.61 0) (effects (font (size 1.27 1.27))))
  (property "Footprint" "" (at 90.17 59.69 0) (effects (font (size 1.27 1.27)) hide))
  (property "Datasheet" "" (at 90.17 59.69 0) (effects (font (size 1.27 1.27)) hide)) (pin "1"))

 (symbol (lib_id "power:GND") (at 135.89 125.73 0) (unit 1) (in_bom yes) (on_board yes) (dnp no) (fields_autoplaced)
  (property "Reference" "#PWR03" (at 135.89 132.08 0) (effects (font (size 1.27 1.27)) hide))
  (property "Value" "GND" (at 135.89 130.81 0) (effects (font (size 1.27 1.27))))
  (property "Footprint" "" (at 135.89 125.73 0) (effects (font (size 1.27 1.27)) hide))
  (property "Datasheet" "" (at 135.89 125.73 0) (effects (font (size 1.27 1.27)) hide)) (pin "1"))

 (symbol (lib_id "power:+5V") (at 39.37 33.02 0) (unit 1) (in_bom yes) (on_board yes) (dnp no) (fields_autoplaced)
  (property "Reference" "#PWR06" (at 39.37 36.83 0) (effects (font (size 1.27 1.27)) hide))
  (property "Value" "+5V" (at 39.37 27.94 0) (effects (font (size 1.27 1.27))))
  (property "Footprint" "" (at 39.37 33.02 0) (effects (font (size 1.27 1.27)) hide))
  (property "Datasheet" "" (at 39.37 33.02 0) (effects (font (size 1.27 1.27)) hide)) (pin "1"))

 (symbol (lib_id "Device:LED") (at 83.82 102.87 90) (unit 1) (in_bom yes) (on_board yes) (dnp no) (fields_autoplaced)
  (property "Reference" "D2" (at 87.63 103.1875 90) (effects (font (size 1.27 1.27)) (justify right)))
  (property "Value" "LED" (at 87.63 105.7275 90) (effects (font (size 1.27 1.27)) (justify right)))
  (property "Footprint" "" (at 83.82 102.87 0) (effects (font (size 1.27 1.27)) hide))
  (property "Datasheet" "~" (at 83.82 102.87 0) (effects (font (size 1.27 1.27)) hide)) (pin "1") (pin "2"))

 (symbol (lib_id "Device:R") (at 90.17 91.44 90) (unit 1) (in_bom yes) (on_board yes) (dnp no) (fields_autoplaced)
  (property "Reference" "R2" (at 90.17 85.09 90) (effects (font (size 1.27 1.27))))
  (property "Value" "R" (at 90.17 87.63 90) (effects (font (size 1.27 1.27))))
  (property "Footprint" "" (at 90.17 93.218 90) (effects (font (size 1.27 1.27)) hide))
  (property "Datasheet" "~" (at 90.17 91.44 0) (effects (font (size 1.27 1.27)) hide)) (pin "1") (pin "2"))

 (symbol (lib_id "power:PWR_FLAG") (at 39.37 48.26 270) (unit 1) (in_bom yes) (on_board yes) (dnp no) (fields_autoplaced)
  (property "Reference" "#FLG02" (at 41.275 48.26 0) (effects (font (size 1.27 1.27)) hide))
  (property "Value" "PWR_FLAG" (at 43.18 48.26 90) (effects (font (size 1.27 1.27)) (justify left)))
  (property "Footprint" "" (at 39.37 48.26 0) (effects (font (size 1.27 1.27)) hide))
  (property "Datasheet" "~" (at 39.37 48.26 0) (effects (font (size 1.27 1.27)) hide)) (pin "1"))

 (symbol (lib_id "New_Library:PC_FDC_1004_V3") (at 173.99 80.01 0) (unit 1) (in_bom yes) (on_board yes) (dnp no) (fields_autoplaced)
  (property "Reference" "FDC1004_v3" (at 171.1041 80.01 0) (effects (font (size 1.27 1.27)) (justify left)))
  (property "Value" "~" (at 173.99 80.01 0) (effects (font (size 1.27 1.27))))
  (property "Footprint" "" (at 173.99 80.01 0) (effects (font (size 1.27 1.27)) hide))
  (property "Datasheet" "" (at 173.99 80.01 0) (effects (font (size 1.27 1.27)) hide)) (pin "6") (pin "9") (pin "3") (pin "7") (pin "10") (pin "12") (pin "8") (pin "1") (pin "3") (pin "11") (pin "5"))

 (symbol (lib_id "power:GND") (at 168.91 125.73 0) (unit 1) (in_bom yes) (on_board yes) (dnp no) (fields_autoplaced)
  (property "Reference" "#PWR08" (at 168.91 132.08 0) (effects (font (size 1.27 1.27)) hide))
  (property "Value" "GND" (at 168.91 130.81 0) (effects (font (size 1.27 1.27))))
  (property "Footprint" "" (at 168.91 125.73 0) (effects (font (size 1.27 1.27)) hide))
  (property "Datasheet" "" (at 168.91 125.73 0) (effects (font (size 1.27 1.27)) hide)) (pin "1"))

 (symbol (lib_id "power:GND") (at 83.82 113.03 0) (unit 1) (in_bom yes) (on_board yes) (dnp no) (fields_autoplaced)
  (property "Reference" "#PWR02" (at 83.82 119.38 0) (effects (font (size 1.27 1.27)) hide))
  (property "Value" "GND" (at 83.82 118.11 0) (effects (font (size 1.27 1.27))))
  (property "Footprint" "" (at 83.82 113.03 0) (effects (font (size 1.27 1.27)) hide))
  (property "Datasheet" "" (at 83.82 113.03 0) (effects (font (size 1.27 1.27)) hide)) (pin "1"))

 (symbol (lib_name "GND_2") (lib_id "power:GND") (at 39.37 49.53 0) (unit 1) (in_bom yes) (on_board yes) (dnp no) (fields_autoplaced)
  (property "Reference" "#PWR07" (at 39.37 55.88 0) (effects (font (size 1.27 1.27)) hide))
  (property "Value" "GND" (at 39.37 54.61 0) (effects (font (size 1.27 1.27))))
  (property "Footprint" "" (at 39.37 49.53 0) (effects (font (size 1.27 1.27)) hide))
  (property "Datasheet" "" (at 39.37 49.53 0) (effects (font (size 1.27 1.27)) hide)) (pin "1"))

 (symbol (lib_id "power:GND") (at 214.63 125.73 0) (unit 1) (in_bom yes) (on_board yes) (dnp no) (fields_autoplaced)
  (property "Reference" "#PWR013" (at 214.63 132.08 0) (effects (font (size 1.27 1.27)) hide))
  (property "Value" "GND" (at 214.63 130.81 0) (effects (font (size 1.27 1.27))))
  (property "Footprint" "" (at 214.63 125.73 0) (effects (font (size 1.27 1.27)) hide))
  (property "Datasheet" "" (at 214.63 125.73 0) (effects (font (size 1.27 1.27)) hide)) (pin "1"))

 (symbol (lib_id "power:+3.3V") (at 168.91 62.23 0) (unit 1) (in_bom yes) (on_board yes) (dnp no) (fields_autoplaced)
  (property "Reference" "#PWR05" (at 168.91 66.04 0) (effects (font (size 1.27 1.27)) hide))
  (property "Value" "+3.3V" (at 168.91 57.15 0) (effects (font (size 1.27 1.27))))
  (property "Footprint" "" (at 168.91 62.23 0) (effects (font (size 1.27 1.27)) hide))
  (property "Datasheet" "" (at 168.91 62.23 0) (effects (font (size 1.27 1.27)) hide)) (pin "1"))

 (symbol (lib_id "Device:C_Trim_Differential") (at 214.63 115.57 0) (unit 1) (in_bom yes) (on_board yes) (dnp no) (fields_autoplaced)
  (property "Reference" "C1" (at 219.71 114.173 0) (effects (font (size 1.27 1.27)) (justify left)))
  (property "Value" "C_Trim_Differential" (at 219.71 116.713 0) (effects (font (size 1.27 1.27)) (justify left)))
  (property "Footprint" "" (at 214.63 115.57 0) (effects (font (size 1.27 1.27)) hide))
  (property "Datasheet" "~" (at 214.63 115.57 0) (effects (font (size 1.27 1.27)) hide)) (pin "2") (pin "1") (pin "3"))

 (symbol (lib_name "ESP32-DEVKIT-V1_1") (lib_id "ESP32-DEVKIT-V1:ESP32-DEVKIT-V1") (at 115.57 93.98 0) (unit 1) (in_bom yes) (on_board yes) (dnp no) (fields_autoplaced)
  (property "Reference" "U1" (at 115.57 60.96 0) (effects (font (size 1.27 1.27))))
  (property "Value" "ESP32-DEVKIT-V1" (at 115.57 63.5 0) (effects (font (size 1.27 1.27))))
  (property "Footprint" "ESP32-DEVKIT-V1:MODULE_ESP32_DEVKIT_V1" (at 115.57 93.98 0) (effects (font (size 1.27 1.27)) (justify bottom) hide))
  (property "Datasheet" "" (at 115.57 93.98 0) (effects (font (size 1.27 1.27)) hide))
  (property "MF" "Do it" (at 115.57 93.98 0) (effects (font (size 1.27 1.27)) (justify bottom) hide))
  (property "MAXIMUM_PACKAGE_HEIGHT" "6.8 mm" (at 115.57 93.98 0) (effects (font (size 1.27 1.27)) (justify bottom) hide))
  (property "Package" "None" (at 115.57 93.98 0) (effects (font (size 1.27 1.27)) (justify bottom) hide))
  (property "Price" "None" (at 115.57 93.98 0) (effects (font (size 1.27 1.27)) (justify bottom) hide))
  (property "Check_prices" "https://www.snapeda.com/parts/ESP32-DEVKIT-V1/Do+it/view-part/?ref=eda" (at 115.57 93.98 0) (effects (font (size 1.27 1.27)) (justify bottom) hide))
  (property "STANDARD" "Manufacturer Recommendations" (at 115.57 93.98 0) (effects (font (size 1.27 1.27)) (justify bottom) hide))
  (property "PARTREV" "N/A" (at 115.57 93.98 0) (effects (font (size 1.27 1.27)) (justify bottom) hide))
  (property "SnapEDA_Link" "https://www.snapeda.com/parts/ESP32-DEVKIT-V1/Do+it/view-part/?ref=snap" (at 115.57 93.98 0) (effects (font (size 1.27 1.27)) (justify bottom) hide))
  (property "MP" "ESP32-DEVKIT-V1" (at 115.57 93.98 0) (effects (font (size 1.27 1.27)) (justify bottom) hide))
  (property "Description" "\n                        \n                            Dual core, Wi-Fi: 2.4 GHz up to 150 Mbits/s,BLE (Bluetooth Low Energy) and legacy Bluetooth, 32 bits, Up to 240 MHz\n                        \n" (at 115.57 93.98 0) (effects (font (size 1.27 1.27)) (justify bottom) hide))
  (property "Availability" "Not in stock" (at 115.57 93.98 0) (effects (font (size 1.27 1.27)) (justify bottom) hide))
  (property "MANUFACTURER" "DOIT" (at 115.57 93.98 0) (effects (font (size 1.27 1.27)) (justify bottom) hide)) (pin "2") (pin "7") (pin "30") (pin "21") (pin "19") (pin "25") (pin "1") (pin "10") (pin "12") (pin "6") (pin "23") (pin "8") (pin "16") (pin "18") (pin "24") (pin "9") (pin "14") (pin "22") (pin "27") (pin "29") (pin "11") (pin "15") (pin "4") (pin "28") (pin "13") (pin "26") (pin "3") (pin "17") (pin "5") (pin "20"))

 (symbol (lib_name "GND_4") (lib_id "power:GND") (at 123.19 179.07 0) (unit 1) (in_bom yes) (on_board yes) (dnp no) (fields_autoplaced)
  (property "Reference" "#PWR010" (at 123.19 185.42 0) (effects (font (size 1.27 1.27)) hide))
  (property "Value" "GND" (at 123.19 184.15 0) (effects (font (size 1.27 1.27))))
  (property "Footprint" "" (at 123.19 179.07 0) (effects (font (size 1.27 1.27)) hide))
  (property "Datasheet" "" (at 123.19 179.07 0) (effects (font (size 1.27 1.27)) hide)) (pin "1"))

 (symbol (lib_id "Motor:Motor_DC") (at 123.19 163.83 0) (unit 1) (in_bom yes) (on_board yes) (dnp no) (fields_autoplaced)
  (property "Reference" "M1" (at 128.27 165.1 0) (effects (font (size 1.27 1.27)) (justify left)))
  (property "Value" "Motor_DC" (at 128.27 167.64 0) (effects (font (size 1.27 1.27)) (justify left)))
  (property "Footprint" "" (at 123.19 166.116 0) (effects (font (size 1.27 1.27)) hide))
  (property "Datasheet" "~" (at 123.19 166.116 0) (effects (font (size 1.27 1.27)) hide)) (pin "1") (pin "2"))

 (symbol (lib_id "power:+5V") (at 123.19 152.4 0) (unit 1) (in_bom yes) (on_board yes) (dnp no) (fields_autoplaced)
  (property "Reference" "#PWR04" (at 123.19 156.21 0) (effects (font (size 1.27 1.27)) hide))
  (property "Value" "+5V" (at 123.19 147.32 0) (effects (font (size 1.27 1.27))))
  (property "Footprint" "" (at 123.19 152.4 0) (effects (font (size 1.27 1.27)) hide))
  (property "Datasheet" "" (at 123.19 152.4 0) (effects (font (size 1.27 1.27)) hide)) (pin "1"))

 (sheet_instances (path "" (page "1"))))
